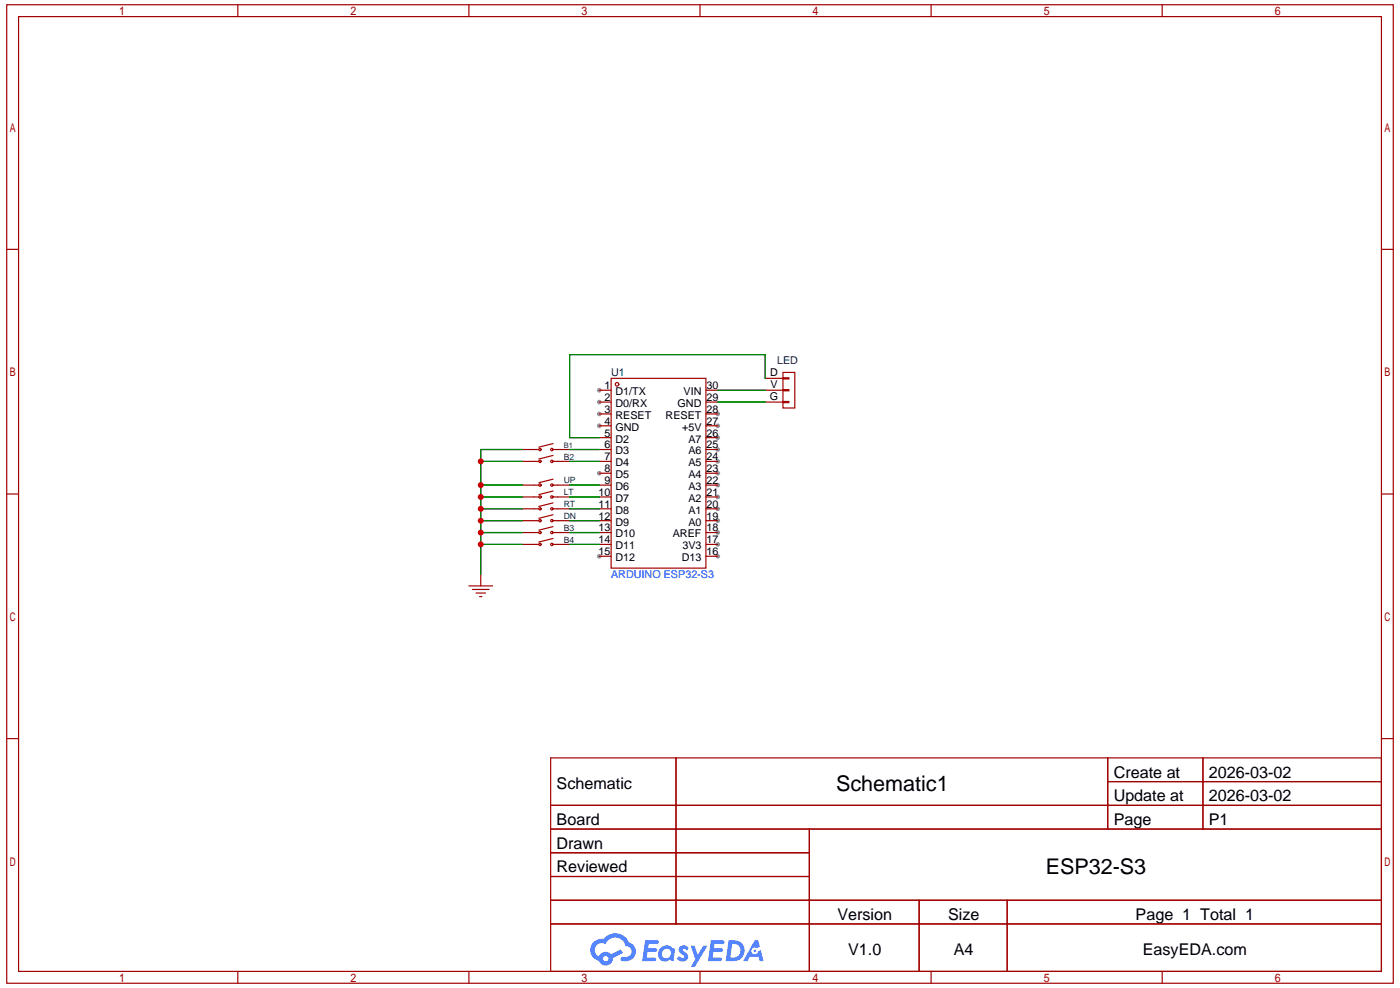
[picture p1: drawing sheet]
<svg xmlns="http://www.w3.org/2000/svg" width="297mm" height="210mm" viewBox="0 0 297 210" stroke-linecap="round" stroke-linejoin="round" font-family="sans-serif">
<g fill="#999">
<circle cx="127.2" cy="82.8" r=".5"/>
<circle cx="127.2" cy="85.3" r=".5"/>
<circle cx="127.2" cy="87.8" r=".5"/>
<circle cx="127.2" cy="90.3" r=".5"/>
<circle cx="127.2" cy="100.4" r=".5"/>
<circle cx="127.2" cy="118" r=".5"/>
<circle cx="152.4" cy="118" r=".5"/>
<circle cx="152.4" cy="115.5" r=".5"/>
<circle cx="152.4" cy="113" r=".5"/>
<circle cx="152.4" cy="110.4" r=".5"/>
<circle cx="152.4" cy="107.9" r=".5"/>
<circle cx="152.4" cy="105.4" r=".5"/>
<circle cx="152.4" cy="102.9" r=".5"/>
<circle cx="152.4" cy="100.4" r=".5"/>
<circle cx="152.4" cy="97.9" r=".5"/>
<circle cx="152.4" cy="95.3" r=".5"/>
<circle cx="152.4" cy="92.8" r=".5"/>
<circle cx="152.4" cy="90.3" r=".5"/>
<circle cx="152.4" cy="87.8" r=".5"/>
</g>
<g fill="none" stroke="#a10000" stroke-width=".25">
<path d="M1.4 1h294.4v207.5h-294.4zM3.9 3.5h289.3v202.5h-289.3zM50.5 1v2.5M99.5 1v2.5M148.6 1v2.5M197.6 1v2.5M246.7 1v2.5M1.4 52.9h2.5M293.2 52.9h2.6M1.4 104.8h2.5M293.2 104.8h2.6M1.4 156.7h2.5"/>
<path d="M293.2 156.7h2.6M116.9 160.7h176.3v45.3h-176.3zM116.9 170.8h176.3M116.9 175.8h176.3M143.5 160.7v35.3M171.8 175.8v30.2M235.1 160.7v15.1M235.1 165.8h58.1M255.4 160.7v15.1M116.9 180.9h54.9M116.9 190.9h176.3M116.9 185.9h54.9"/>
<path d="M116.9 196h176.3M195.1 190.9v15.1M213.8 190.9v15.1M50.5 206v2.5M99.5 206v2.5M148.6 206v2.5M197.6 206v2.5M246.7 206v2.5"/>
</g>
<g fill="#5487ff">
<path d="M144.4 200.8a1.29 1.29 0 0 1 1.8 .2l-.4 .7a.54 .54 0 0 0-.9-.3l.1 .2a1.27 1.27 0 0 1 .8 2 1.52 1.52 0 0 1-2.2-.3l.5-.6 .8 .5a.31 .31 0 0 0 .4-.3 .31 .31 0 0 0-.3-.3 1.11 1.11 0 0 1-.6-1.8z"/>
<path d="M146.6 200.6h.8l.7 1.9 1.2-1.9h.9l-2.7 4.5h-.9l1-1.7z"/>
<path d="M136.9 199.4h1.7a1.29 1.29 0 0 1 1.2 .2 .39 .39 0 0 1-.4 .6h-1.7l-.1 .9h1.6a.39 .39 0 0 1 .3 .5 .39 .39 0 0 1-.4 .3h-1.6l-.2 1.2h1.3a.45 .45 0 0 1 .5 .1 .45 .45 0 0 1 .2 .5l-.4 .2h-2.6z"/>
<path d="M150.9 199.4h1.6a1.31 1.31 0 0 1 1.3 .2 .39 .39 0 0 1-.4 .6h-1.7l-.2 .9h1.7a.39 .39 0 0 1 .3 .5 .39 .39 0 0 1-.4 .3h-1.7l-.1 1.2h1.3a.45 .45 0 0 1 .5 .1 .45 .45 0 0 1 .1 .5l-.3 .2h-2.6z"/>
<path d="M160.2 199.4h.7l.4 1.4-.6 .3a.75 .75 0 0 0-1.1 .3 .75 .75 0 0 0 .4 1 .75 .75 0 0 0 1-.6l.5-.3 .6 2.4h-.8l-.3-1h-1.8l-.5 1h-1z"/>
<path d="M154.7 199.4l-.7 4.5h1.5a2.25 2.25 0 0 0 2.6-2.3 2.25 2.25 0 0 0-2.7-2.2zM155.4 200.2a1.49 1.49 0 0 1 1.8 1.5 1.49 1.49 0 0 1-1.9 1.4h-.3z"/>
<path d="M140.1 201.2a1.57 1.57 0 0 0-.1 2.2 1.57 1.57 0 0 0 2.2 .1l.8 .4 .3-2.5-.2-.3h-.4a1.58 1.58 0 0 0-2.6 .1zM140.8 201.6a.97 .97 0 0 1 1.6 .4 .97 .97 0 0 1-1 1.2 .93 .93 0 0 1-.9-.6 .93 .93 0 0 1 .3-1z"/>
<path d="M126 199.8a2.34 2.34 0 0 0 1.1 4 1.53 1.53 0 0 0 1.8 1 1.53 1.53 0 0 0 1.2-1.6l2.1-1.1-.4-.8-2.1 1.1a1.56 1.56 0 0 0-2.6 .4 1.48 1.48 0 0 1-.7-2 1.48 1.48 0 0 1 2.2-.5 2.21 2.21 0 0 1 2.2-1.4 2.21 2.21 0 0 1 2 1.8 1.15 1.15 0 0 1 1.2 1 1.15 1.15 0 0 1-1 1.3h-.7a.46 .46 0 0 0-.6 .3 .46 .46 0 0 0 .4 .6 2.15 2.15 0 0 0 2.5-1 2.15 2.15 0 0 0-.3-2.6l-.8-.4a3.2 3.2 0 0 0-5.4-.8l-1.1 .1zM128 203.3a.6 .6 0 0 1 1.2 0 .6 .6 0 0 1-1.2 0z"/>
<circle cx="160.2" cy="201.7" r=".28"/>
</g>
<g fill="none" stroke="#a10000" stroke-width=".25">
<path d="M166.2 79h2.5v7.5h-2.5zM110.9 95.3h3.5M110.9 97.9h3.5M117.4 95.3h3.5M117.4 97.9h3.5M117.4 94.1l-3 .7M117.4 96.6l-3 .8M127.2 82.8h2.5M127.2 85.3h2.5M127.2 87.8h2.5M127.2 90.3h2.5M127.2 92.8h2.5"/>
<path d="M127.2 95.3h2.5M127.2 97.9h2.5M129.7 80.2h20.1v40.3h-20.1zM149.8 82.8h2.6M149.8 85.3h2.6M149.8 87.8h2.6M149.8 90.3h2.6M149.8 92.8h2.6M149.8 95.3h2.6M149.8 97.9h2.6M162.4 82.8h3.8M162.4 85.3h3.8"/>
<path d="M162.4 80.2h3.8M166.2 85.2h1.3v.2h-1.3zM166.2 82.6h1.3v.3h-1.3zM166.2 80.1h1.3v.3h-1.3zM110.9 102.9h3.5M110.9 105.4h3.5M110.9 107.9h3.5M110.9 110.4h3.5M110.9 113h3.5M110.9 115.5h3.5M117.4 102.9h3.5M117.4 105.4h3.5"/>
<path d="M117.4 107.9h3.5M117.4 110.4h3.5M117.4 113h3.5M117.4 115.5h3.5M117.4 111.7l-3 .7M117.4 114.2l-3 .8M117.4 101.6l-3 .8M117.4 104.1l-3 .8M117.4 106.7l-3 .7M117.4 109.2l-3 .7M127.2 100.4h2.5M127.2 102.9h2.5"/>
<path d="M127.2 105.4h2.5M127.2 107.9h2.5M127.2 110.4h2.5M127.2 113h2.5M127.2 115.5h2.5M127.2 118h2.5M149.8 100.4h2.6M149.8 102.9h2.6M149.8 105.4h2.6M149.8 107.9h2.6M149.8 110.4h2.6M149.8 113h2.6"/>
<path d="M149.8 115.5h2.6M149.8 118h2.6M99.5 124.3h5.1M100.3 125h3.5M101 125.8h2.1M101.8 126.5h.5M102.1 121.8v2.5"/>
<circle cx="114.6" cy="97.9" r=".25"/>
<circle cx="114.6" cy="95.3" r=".25"/>
<circle cx="117.1" cy="97.9" r=".25"/>
<circle cx="117.1" cy="95.3" r=".25"/>
<circle cx="131" cy="81.5" r=".38"/>
<circle cx="114.6" cy="110.4" r=".25"/>
<circle cx="114.6" cy="102.9" r=".25"/>
<circle cx="114.6" cy="107.9" r=".25"/>
<circle cx="114.6" cy="113" r=".25"/>
<circle cx="114.6" cy="105.4" r=".25"/>
<circle cx="114.6" cy="115.5" r=".25"/>
<circle cx="117.1" cy="110.4" r=".25"/>
<circle cx="117.1" cy="115.5" r=".25"/>
<circle cx="117.1" cy="102.9" r=".25"/>
<circle cx="117.1" cy="113" r=".25"/>
<circle cx="117.1" cy="107.9" r=".25"/>
<circle cx="117.1" cy="105.4" r=".25"/>
</g>
<g fill="none" stroke="#008700" stroke-width=".25">
<path d="M102.1 97.9h8.8M110.9 95.3h-8.8v26.5M120.9 95.3h6.3M120.9 97.9h6.3M152.4 82.8h10M152.4 85.3h10M162.4 80.2v-5h-41.5v17.6h6.3M102.1 115.5h8.8M102.1 113h8.8M102.1 110.4h8.8M102.1 107.9h8.8M102.1 105.4h8.8"/>
<path d="M102.1 102.9h8.8M120.9 115.5h6.3M120.9 113h6.3M120.9 110.4h6.3M120.9 107.9h6.3M120.9 105.4h6.3M120.9 102.9h6.3"/>
</g>
<g fill="#c00">
<circle cx="102.1" cy="115.5" r=".63"/>
<circle cx="102.1" cy="113" r=".63"/>
<circle cx="102.1" cy="110.4" r=".63"/>
<circle cx="102.1" cy="107.9" r=".63"/>
<circle cx="102.1" cy="105.4" r=".63"/>
<circle cx="102.1" cy="102.9" r=".63"/>
<circle cx="102.1" cy="97.9" r=".63"/>
</g>
<g font-size="4.6">
<text x="177.5" y="167.8">Schematic1</text>
<text x="222" y="185.4">ESP32-S3</text>
</g>
<g font-size="3.4">
<text x="118.2" y="167.4">Schematic</text>
<text x="236.4" y="164.9">Create at</text>
<text x="256.6" y="164.9">2026-03-02</text>
<text x="236.4" y="170">Update at</text>
<text x="256.6" y="170">2026-03-02</text>
<text x="118.2" y="175">Board</text>
<text x="236.4" y="175">Page</text>
<text x="256.6" y="175">P1</text>
<text x="118.2" y="180">Drawn</text>
<text x="118.2" y="185">Reviewed</text>
<text x="177.8" y="195.1">Version</text>
<text x="201.2" y="195.1">Size</text>
<text x="241.1" y="195.1">Page 1 Total 1</text>
<text x="180" y="202.7">V1.0</text>
<text x="202.5" y="202.7">A4</text>
<text x="242.6" y="202.7">EasyEDA.com</text>
</g>
<g font-size="2.3" fill="#000080">
<text x="164.9" y="77.3">LED</text>
<text x="129.7" y="79.8">U1</text>
</g>
<g font-size="2.3">
<text x="128.3" y="82.5">1</text>
<text x="130.7" y="83.8">D1/TX</text>
<text x="145.1" y="83.8">VIN</text>
<text x="150" y="82.5">30</text>
<text x="163.5" y="79.8">D</text>
<text x="163.6" y="82.3">V</text>
<text x="128.3" y="85.1">2</text>
<text x="128.3" y="87.6">3</text>
<text x="130.7" y="86.3">D0/RX</text>
<text x="130.7" y="88.8">RESET</text>
<text x="141.3" y="88.8">RESET</text>
<text x="143.8" y="86.3">GND</text>
<text x="150" y="87.6">28</text>
<text x="150" y="85.1">29</text>
<text x="163.4" y="84.8">G</text>
<text x="128.3" y="90.1">4</text>
<text x="128.3" y="92.6">5</text>
<text x="128.3" y="95.1">6</text>
<text x="130.7" y="91.3">GND</text>
<text x="130.7" y="93.9">D2</text>
<text x="144.8" y="91.3">+5V</text>
<text x="146.1" y="93.9">A7</text>
<text x="150" y="95.1">25</text>
<text x="150" y="92.6">26</text>
<text x="150" y="90.1">27</text>
<text x="128.3" y="97.6">7</text>
<text x="128.3" y="100.1">8</text>
<text x="130.7" y="96.4">D3</text>
<text x="130.7" y="98.9">D4</text>
<text x="130.7" y="101.4">D5</text>
<text x="146.1" y="101.4">A4</text>
<text x="146.1" y="98.9">A5</text>
<text x="146.1" y="96.4">A6</text>
<text x="150" y="100.1">23</text>
<text x="150" y="97.6">24</text>
<text x="127.1" y="105.2">10</text>
<text x="127.1" y="107.7">11</text>
<text x="128.3" y="102.7">9</text>
<text x="130.7" y="103.9">D6</text>
<text x="130.7" y="106.4">D7</text>
<text x="146.1" y="106.4">A2</text>
<text x="146.1" y="103.9">A3</text>
<text x="150" y="107.7">20</text>
<text x="150" y="105.2">21</text>
<text x="150" y="102.7">22</text>
<text x="127.1" y="110.2">12</text>
<text x="127.1" y="112.7">13</text>
<text x="130.7" y="109">D8</text>
<text x="130.7" y="111.5">D9</text>
<text x="130.7" y="114">D10</text>
<text x="142.8" y="114">AREF</text>
<text x="146.1" y="111.5">A0</text>
<text x="146.1" y="109">A1</text>
<text x="150" y="112.7">18</text>
<text x="150" y="110.2">19</text>
<text x="127.1" y="115.2">14</text>
<text x="127.1" y="117.8">15</text>
<text x="130.7" y="116.5">D11</text>
<text x="130.7" y="119">D12</text>
<text x="144.7" y="119">D13</text>
<text x="144.8" y="116.5">3V3</text>
<text x="150" y="117.8">16</text>
<text x="150" y="115.2">17</text>
</g>
<text font-size="2.3" fill="#00f" x="129.7" y="122.6">ARDUINO ESP32-S3</text>
<g font-size="1.8" fill="#000080">
<text x="119.7" y="97.5">B2</text>
<text x="119.7" y="102.5">UP</text>
<text x="119.7" y="105">LT</text>
<text x="119.7" y="107.6">RT</text>
<text x="119.7" y="112.6">B3</text>
<text x="119.7" y="110.1">DN</text>
<text x="119.7" y="115.1">B4</text>
</g>
<text font-size="1.6" fill="#000080" x="119.7" y="95">B1</text>
</svg>
